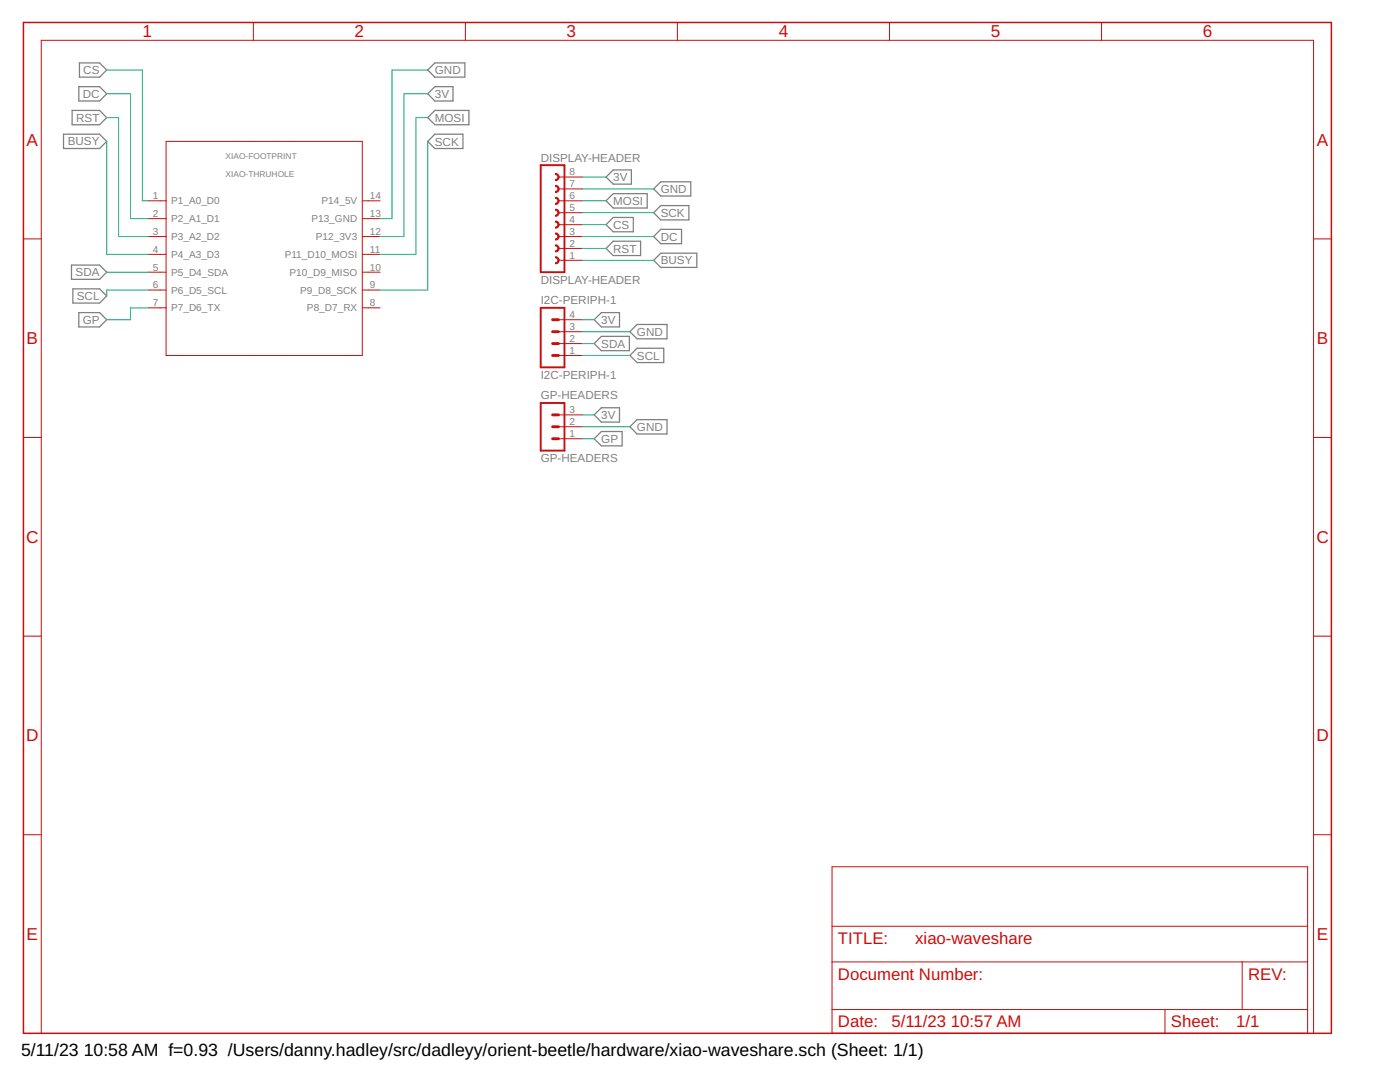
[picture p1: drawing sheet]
<?xml version="1.0" encoding="utf-8"?>
<!DOCTYPE eagle SYSTEM "eagle.dtd">
<eagle version="9.6.2">
<drawing>
<settings>
<setting alwaysvectorfont="no"/>
<setting verticaltext="up"/>
</settings>
<grid distance="0.1" unitdist="inch" unit="inch" style="lines" multiple="1" display="no" altdistance="0.01" altunitdist="inch" altunit="inch"/>
<schematic xreflabel="%F%N/%S.%C%R" xrefpart="/%S.%C%R">
<libraries>
<library name="frames">
<symbols>
<symbol name="FRAME_A_L">
<frame x1="0" y1="0" x2="279.4" y2="215.9" columns="6" rows="5" layer="94" border-bottom="no"/>
</symbol>
<symbol name="DOCFIELD">
<wire x1="0" y1="0" x2="71.12" y2="0" width="0.1016" layer="94"/>
<wire x1="101.6" y1="15.24" x2="87.63" y2="15.24" width="0.1016" layer="94"/>
<wire x1="0" y1="0" x2="0" y2="5.08" width="0.1016" layer="94"/>
<wire x1="0" y1="5.08" x2="71.12" y2="5.08" width="0.1016" layer="94"/>
<wire x1="0" y1="5.08" x2="0" y2="15.24" width="0.1016" layer="94"/>
<wire x1="101.6" y1="15.24" x2="101.6" y2="5.08" width="0.1016" layer="94"/>
<wire x1="71.12" y1="5.08" x2="71.12" y2="0" width="0.1016" layer="94"/>
<wire x1="71.12" y1="5.08" x2="87.63" y2="5.08" width="0.1016" layer="94"/>
<wire x1="71.12" y1="0" x2="101.6" y2="0" width="0.1016" layer="94"/>
<wire x1="87.63" y1="15.24" x2="87.63" y2="5.08" width="0.1016" layer="94"/>
<wire x1="87.63" y1="15.24" x2="0" y2="15.24" width="0.1016" layer="94"/>
<wire x1="87.63" y1="5.08" x2="101.6" y2="5.08" width="0.1016" layer="94"/>
<wire x1="101.6" y1="5.08" x2="101.6" y2="0" width="0.1016" layer="94"/>
<wire x1="0" y1="15.24" x2="0" y2="22.86" width="0.1016" layer="94"/>
<wire x1="101.6" y1="35.56" x2="0" y2="35.56" width="0.1016" layer="94"/>
<wire x1="101.6" y1="35.56" x2="101.6" y2="22.86" width="0.1016" layer="94"/>
<wire x1="0" y1="22.86" x2="101.6" y2="22.86" width="0.1016" layer="94"/>
<wire x1="0" y1="22.86" x2="0" y2="35.56" width="0.1016" layer="94"/>
<wire x1="101.6" y1="22.86" x2="101.6" y2="15.24" width="0.1016" layer="94"/>
<text x="1.27" y="1.27" size="2.54" layer="94">Date:</text>
<text x="12.7" y="1.27" size="2.54" layer="94">&gt;LAST_DATE_TIME</text>
<text x="72.39" y="1.27" size="2.54" layer="94">Sheet:</text>
<text x="86.36" y="1.27" size="2.54" layer="94">&gt;SHEET</text>
<text x="88.9" y="11.43" size="2.54" layer="94">REV:</text>
<text x="1.27" y="19.05" size="2.54" layer="94">TITLE:</text>
<text x="1.27" y="11.43" size="2.54" layer="94">Document Number:</text>
<text x="17.78" y="19.05" size="2.54" layer="94">&gt;DRAWING_NAME</text>
</symbol>
</symbols>
<devicesets>
<deviceset name="FRAME_A_L" prefix="FRAME" uservalue="yes">
<gates>
<gate name="G$1" symbol="FRAME_A_L" x="0" y="0" addlevel="always"/>
<gate name="G$2" symbol="DOCFIELD" x="172.72" y="0" addlevel="always"/>
</gates>
<devices>
<device name="">
<technologies>
<technology name=""/>
</technologies>
</device>
</devices>
</deviceset>
</devicesets>
</library>
<library name="Seeed Studio XIAO Series">
<symbols>
<symbol name="XIAO-THRUHOLE">
<pin name="P1_A0_D0" x="-24.13" y="10.16" length="short"/>
<pin name="P2_A1_D1" x="-24.13" y="6.35" length="short"/>
<pin name="P3_A2_D2" x="-24.13" y="2.54" length="short"/>
<pin name="P4_A3_D3" x="-24.13" y="-1.27" length="short"/>
<pin name="P5_D4_SDA" x="-24.13" y="-5.08" length="short"/>
<pin name="P6_D5_SCL" x="-24.13" y="-8.89" length="short"/>
<pin name="P7_D6_TX" x="-24.13" y="-12.7" length="short"/>
<pin name="P8_D7_RX" x="25.4" y="-12.7" length="short" rot="R180"/>
<pin name="P9_D8_SCK" x="25.4" y="-8.89" length="short" rot="R180"/>
<pin name="P10_D9_MISO" x="25.4" y="-5.08" length="short" rot="R180"/>
<pin name="P11_D10_MOSI" x="25.4" y="-1.27" length="short" rot="R180"/>
<pin name="P12_3V3" x="25.4" y="2.54" length="short" rot="R180"/>
<pin name="P13_GND" x="25.4" y="6.35" length="short" rot="R180"/>
<pin name="P14_5V" x="25.4" y="10.16" length="short" rot="R180"/>
<text x="-20.32" y="24.13" size="1.27" layer="95" ratio="12">&gt;NAME</text>
<text x="-20.32" y="22.86" size="1.27" layer="96" ratio="12">&gt;VALUE</text>
<wire x1="-20.32" y1="22.86" x2="-20.32" y2="10.16" width="0.1524" layer="94"/>
<wire x1="-20.32" y1="10.16" x2="-20.32" y2="6.35" width="0.1524" layer="94"/>
<wire x1="-20.32" y1="6.35" x2="-20.32" y2="2.54" width="0.1524" layer="94"/>
<wire x1="-20.32" y1="2.54" x2="-20.32" y2="-12.7" width="0.1524" layer="94"/>
<wire x1="-20.32" y1="-12.7" x2="-20.32" y2="-22.86" width="0.1524" layer="94"/>
<wire x1="-20.32" y1="-22.86" x2="-2.54" y2="-22.86" width="0.1524" layer="94"/>
<wire x1="-2.54" y1="-22.86" x2="5.08" y2="-22.86" width="0.1524" layer="94"/>
<wire x1="5.08" y1="-22.86" x2="21.59" y2="-22.86" width="0.1524" layer="94"/>
<wire x1="21.59" y1="-22.86" x2="21.59" y2="22.86" width="0.1524" layer="94"/>
<wire x1="21.59" y1="22.86" x2="6.35" y2="22.86" width="0.1524" layer="94"/>
<wire x1="6.35" y1="22.86" x2="2.54" y2="22.86" width="0.1524" layer="94"/>
<wire x1="2.54" y1="22.86" x2="-1.27" y2="22.86" width="0.1524" layer="94"/>
<wire x1="-1.27" y1="22.86" x2="-5.08" y2="22.86" width="0.1524" layer="94"/>
<wire x1="-5.08" y1="22.86" x2="-20.32" y2="22.86" width="0.1524" layer="94"/>
<wire x1="-20.32" y1="10.16" x2="-21.59" y2="10.16" width="0.1524" layer="94"/>
<wire x1="-20.32" y1="6.35" x2="-21.59" y2="6.35" width="0.1524" layer="94"/>
<wire x1="-20.32" y1="2.54" x2="-21.59" y2="2.54" width="0.1524" layer="94"/>
<wire x1="-20.32" y1="-1.27" x2="-21.59" y2="-1.27" width="0.1524" layer="94"/>
<wire x1="-20.32" y1="-5.08" x2="-21.59" y2="-5.08" width="0.1524" layer="94"/>
<wire x1="-20.32" y1="-8.89" x2="-21.59" y2="-8.89" width="0.1524" layer="94"/>
<wire x1="-20.32" y1="-12.7" x2="-21.59" y2="-12.7" width="0.1524" layer="94"/>
<wire x1="22.86" y1="10.16" x2="21.59" y2="10.16" width="0.1524" layer="94"/>
<wire x1="22.86" y1="6.35" x2="21.59" y2="6.35" width="0.1524" layer="94"/>
<wire x1="22.86" y1="2.54" x2="21.59" y2="2.54" width="0.1524" layer="94"/>
<wire x1="22.86" y1="-1.27" x2="21.59" y2="-1.27" width="0.1524" layer="94"/>
<wire x1="22.86" y1="-5.08" x2="21.59" y2="-5.08" width="0.1524" layer="94"/>
<wire x1="22.86" y1="-8.89" x2="21.59" y2="-8.89" width="0.1524" layer="94"/>
<wire x1="22.86" y1="-12.7" x2="21.59" y2="-12.7" width="0.1524" layer="94"/>
</symbol>
</symbols>
<devicesets>
<deviceset name="XIAO-THRUHOLE" prefix="U">
<gates>
<gate name="G$1" symbol="XIAO-THRUHOLE" x="0" y="0"/>
</gates>
<devices>
<device name="" package="XIAO-GENERIC-THRUHOLE-MODULE14P-2.54-21X17.8MM">
<connects>
<connect gate="G$1" pin="P10_D9_MISO" pad="10"/>
<connect gate="G$1" pin="P11_D10_MOSI" pad="11"/>
<connect gate="G$1" pin="P12_3V3" pad="12"/>
<connect gate="G$1" pin="P13_GND" pad="13"/>
<connect gate="G$1" pin="P14_5V" pad="14"/>
<connect gate="G$1" pin="P1_A0_D0" pad="1"/>
<connect gate="G$1" pin="P2_A1_D1" pad="2"/>
<connect gate="G$1" pin="P3_A2_D2" pad="3"/>
<connect gate="G$1" pin="P4_A3_D3" pad="4"/>
<connect gate="G$1" pin="P5_D4_SDA" pad="5"/>
<connect gate="G$1" pin="P6_D5_SCL" pad="6"/>
<connect gate="G$1" pin="P7_D6_TX" pad="7"/>
<connect gate="G$1" pin="P8_D7_RX" pad="8"/>
<connect gate="G$1" pin="P9_D8_SCK" pad="9"/>
</connects>
<package3dinstances>
<package3dinstance package3d_urn="urn:adsk.eagle:package:37873576/1"/>
</package3dinstances>
<technologies>
<technology name=""/>
</technologies>
</device>
<device name="HYBRID-SMT-THT" package="XIAO-GENERIC-HYBRID-MODULE14P-2.54-21X17.8MM">
<connects>
<connect gate="G$1" pin="P10_D9_MISO" pad="10"/>
<connect gate="G$1" pin="P11_D10_MOSI" pad="11"/>
<connect gate="G$1" pin="P12_3V3" pad="12"/>
<connect gate="G$1" pin="P13_GND" pad="13"/>
<connect gate="G$1" pin="P14_5V" pad="14"/>
<connect gate="G$1" pin="P1_A0_D0" pad="1"/>
<connect gate="G$1" pin="P2_A1_D1" pad="2"/>
<connect gate="G$1" pin="P3_A2_D2" pad="3"/>
<connect gate="G$1" pin="P4_A3_D3" pad="4"/>
<connect gate="G$1" pin="P5_D4_SDA" pad="5"/>
<connect gate="G$1" pin="P6_D5_SCL" pad="6"/>
<connect gate="G$1" pin="P7_D6_TX" pad="7"/>
<connect gate="G$1" pin="P8_D7_RX" pad="8"/>
<connect gate="G$1" pin="P9_D8_SCK" pad="9"/>
</connects>
<package3dinstances>
<package3dinstance package3d_urn="urn:adsk.eagle:package:37873574/1"/>
</package3dinstances>
<technologies>
<technology name=""/>
</technologies>
</device>
</devices>
</deviceset>
</devicesets>
</library>
<library name="con-lsta">
<symbols>
<symbol name="FE08-1">
<wire x1="3.81" y1="-10.16" x2="-1.27" y2="-10.16" width="0.4064" layer="94"/>
<wire x1="1.905" y1="-1.905" x2="1.905" y2="-3.175" width="0.254" layer="94" curve="-180" cap="flat"/>
<wire x1="1.905" y1="-4.445" x2="1.905" y2="-5.715" width="0.254" layer="94" curve="-180" cap="flat"/>
<wire x1="1.905" y1="-6.985" x2="1.905" y2="-8.255" width="0.254" layer="94" curve="-180" cap="flat"/>
<wire x1="1.905" y1="3.175" x2="1.905" y2="1.905" width="0.254" layer="94" curve="-180" cap="flat"/>
<wire x1="1.905" y1="0.635" x2="1.905" y2="-0.635" width="0.254" layer="94" curve="-180" cap="flat"/>
<wire x1="1.905" y1="10.795" x2="1.905" y2="9.525" width="0.254" layer="94" curve="-180" cap="flat"/>
<wire x1="1.905" y1="8.255" x2="1.905" y2="6.985" width="0.254" layer="94" curve="-180" cap="flat"/>
<wire x1="1.905" y1="5.715" x2="1.905" y2="4.445" width="0.254" layer="94" curve="-180" cap="flat"/>
<wire x1="-1.27" y1="12.7" x2="-1.27" y2="-10.16" width="0.4064" layer="94"/>
<wire x1="3.81" y1="-10.16" x2="3.81" y2="12.7" width="0.4064" layer="94"/>
<wire x1="-1.27" y1="12.7" x2="3.81" y2="12.7" width="0.4064" layer="94"/>
<text x="-1.27" y="-12.7" size="1.778" layer="96">&gt;VALUE</text>
<text x="-1.27" y="13.462" size="1.778" layer="95">&gt;NAME</text>
<pin name="1" x="7.62" y="-7.62" visible="pad" length="middle" direction="pas" swaplevel="1" rot="R180"/>
<pin name="2" x="7.62" y="-5.08" visible="pad" length="middle" direction="pas" swaplevel="1" rot="R180"/>
<pin name="3" x="7.62" y="-2.54" visible="pad" length="middle" direction="pas" swaplevel="1" rot="R180"/>
<pin name="4" x="7.62" y="0" visible="pad" length="middle" direction="pas" swaplevel="1" rot="R180"/>
<pin name="5" x="7.62" y="2.54" visible="pad" length="middle" direction="pas" swaplevel="1" rot="R180"/>
<pin name="6" x="7.62" y="5.08" visible="pad" length="middle" direction="pas" swaplevel="1" rot="R180"/>
<pin name="7" x="7.62" y="7.62" visible="pad" length="middle" direction="pas" swaplevel="1" rot="R180"/>
<pin name="8" x="7.62" y="10.16" visible="pad" length="middle" direction="pas" swaplevel="1" rot="R180"/>
</symbol>
</symbols>
<devicesets>
<deviceset name="FE08-1" prefix="SV" uservalue="yes">
<gates>
<gate name="G$1" symbol="FE08-1" x="0" y="0"/>
</gates>
<devices>
<device name="" package="FE08">
<connects>
<connect gate="G$1" pin="1" pad="1"/>
<connect gate="G$1" pin="2" pad="2"/>
<connect gate="G$1" pin="3" pad="3"/>
<connect gate="G$1" pin="4" pad="4"/>
<connect gate="G$1" pin="5" pad="5"/>
<connect gate="G$1" pin="6" pad="6"/>
<connect gate="G$1" pin="7" pad="7"/>
<connect gate="G$1" pin="8" pad="8"/>
</connects>
<package3dinstances>
<package3dinstance package3d_urn="urn:adsk.eagle:package:8194/1"/>
</package3dinstances>
<technologies>
<technology name="">
<attribute name="MF" value="" constant="no"/>
<attribute name="MPN" value="" constant="no"/>
<attribute name="OC_FARNELL" value="unknown" constant="no"/>
<attribute name="OC_NEWARK" value="unknown" constant="no"/>
<attribute name="POPULARITY" value="10" constant="no"/>
</technology>
</technologies>
</device>
</devices>
</deviceset>
</devicesets>
</library>
<library name="con-lstb">
<symbols>
<symbol name="MA04-1">
<wire x1="3.81" y1="-7.62" x2="-1.27" y2="-7.62" width="0.4064" layer="94"/>
<wire x1="1.27" y1="0" x2="2.54" y2="0" width="0.6096" layer="94"/>
<wire x1="1.27" y1="-2.54" x2="2.54" y2="-2.54" width="0.6096" layer="94"/>
<wire x1="1.27" y1="-5.08" x2="2.54" y2="-5.08" width="0.6096" layer="94"/>
<wire x1="-1.27" y1="5.08" x2="-1.27" y2="-7.62" width="0.4064" layer="94"/>
<wire x1="3.81" y1="-7.62" x2="3.81" y2="5.08" width="0.4064" layer="94"/>
<wire x1="-1.27" y1="5.08" x2="3.81" y2="5.08" width="0.4064" layer="94"/>
<wire x1="1.27" y1="2.54" x2="2.54" y2="2.54" width="0.6096" layer="94"/>
<text x="-1.27" y="-10.16" size="1.778" layer="96">&gt;VALUE</text>
<text x="-1.27" y="5.842" size="1.778" layer="95">&gt;NAME</text>
<pin name="1" x="7.62" y="-5.08" visible="pad" length="middle" direction="pas" swaplevel="1" rot="R180"/>
<pin name="2" x="7.62" y="-2.54" visible="pad" length="middle" direction="pas" swaplevel="1" rot="R180"/>
<pin name="3" x="7.62" y="0" visible="pad" length="middle" direction="pas" swaplevel="1" rot="R180"/>
<pin name="4" x="7.62" y="2.54" visible="pad" length="middle" direction="pas" swaplevel="1" rot="R180"/>
</symbol>
<symbol name="MA03-1">
<wire x1="3.81" y1="-5.08" x2="-1.27" y2="-5.08" width="0.4064" layer="94"/>
<wire x1="1.27" y1="2.54" x2="2.54" y2="2.54" width="0.6096" layer="94"/>
<wire x1="1.27" y1="0" x2="2.54" y2="0" width="0.6096" layer="94"/>
<wire x1="1.27" y1="-2.54" x2="2.54" y2="-2.54" width="0.6096" layer="94"/>
<wire x1="-1.27" y1="5.08" x2="-1.27" y2="-5.08" width="0.4064" layer="94"/>
<wire x1="3.81" y1="-5.08" x2="3.81" y2="5.08" width="0.4064" layer="94"/>
<wire x1="-1.27" y1="5.08" x2="3.81" y2="5.08" width="0.4064" layer="94"/>
<text x="-1.27" y="-7.62" size="1.778" layer="96">&gt;VALUE</text>
<text x="-1.27" y="5.842" size="1.778" layer="95">&gt;NAME</text>
<pin name="1" x="7.62" y="-2.54" visible="pad" length="middle" direction="pas" swaplevel="1" rot="R180"/>
<pin name="2" x="7.62" y="0" visible="pad" length="middle" direction="pas" swaplevel="1" rot="R180"/>
<pin name="3" x="7.62" y="2.54" visible="pad" length="middle" direction="pas" swaplevel="1" rot="R180"/>
</symbol>
</symbols>
<devicesets>
<deviceset name="MA04-1" prefix="SV" uservalue="yes">
<gates>
<gate name="1" symbol="MA04-1" x="0" y="0"/>
</gates>
<devices>
<device name="" package="MA04-1">
<connects>
<connect gate="1" pin="1" pad="1"/>
<connect gate="1" pin="2" pad="2"/>
<connect gate="1" pin="3" pad="3"/>
<connect gate="1" pin="4" pad="4"/>
</connects>
<package3dinstances>
<package3dinstance package3d_urn="urn:adsk.eagle:package:8337/1"/>
</package3dinstances>
<technologies>
<technology name="">
<attribute name="MF" value="" constant="no"/>
<attribute name="MPN" value="" constant="no"/>
<attribute name="OC_FARNELL" value="unknown" constant="no"/>
<attribute name="OC_NEWARK" value="unknown" constant="no"/>
<attribute name="POPULARITY" value="41" constant="no"/>
</technology>
</technologies>
</device>
</devices>
</deviceset>
<deviceset name="MA03-1" prefix="SV" uservalue="yes">
<gates>
<gate name="G$1" symbol="MA03-1" x="0" y="0"/>
</gates>
<devices>
<device name="" package="MA03-1">
<connects>
<connect gate="G$1" pin="1" pad="1"/>
<connect gate="G$1" pin="2" pad="2"/>
<connect gate="G$1" pin="3" pad="3"/>
</connects>
<package3dinstances>
<package3dinstance package3d_urn="urn:adsk.eagle:package:8339/1"/>
</package3dinstances>
<technologies>
<technology name="">
<attribute name="MF" value="" constant="no"/>
<attribute name="MPN" value="" constant="no"/>
<attribute name="OC_FARNELL" value="unknown" constant="no"/>
<attribute name="OC_NEWARK" value="unknown" constant="no"/>
<attribute name="POPULARITY" value="48" constant="no"/>
</technology>
</technologies>
</device>
</devices>
</deviceset>
</devicesets>
</library>
</libraries>
<attributes>
</attributes>
<variantdefs>
</variantdefs>
<classes>
<class number="0" name="default" width="0" drill="0">
</class>
<class number="1" name="signals" width="0.4064" drill="0">
</class>
<class number="2" name="power" width="0.6096" drill="0">
</class>
<class number="3" name="ground" width="0.6096" drill="0">
</class>
</classes>
<parts>
<part name="FRAME1" library="frames" deviceset="FRAME_A_L" device="" value="Xiao-Waveshare"/>
<part name="XIAO-FOOTPRINT" library="Seeed Studio XIAO Series" deviceset="XIAO-THRUHOLE" device="" package3d_urn="urn:adsk.eagle:package:37873576/1"/>
<part name="DISPLAY-HEADER" library="con-lsta" deviceset="FE08-1" device="" package3d_urn="urn:adsk.eagle:package:8194/1" value="DISPLAY-HEADER"/>
<part name="I2C-PERIPH-1" library="con-lstb" deviceset="MA04-1" device="" package3d_urn="urn:adsk.eagle:package:8337/1" value="I2C-PERIPH-1"/>
<part name="GP-HEADERS" library="con-lstb" deviceset="MA03-1" device="" package3d_urn="urn:adsk.eagle:package:8339/1" value="GP-HEADERS"/>
</parts>
<sheets>
<sheet>
<plain>
</plain>
<instances>
<instance part="FRAME1" gate="G$1" x="0" y="0" smashed="yes"/>
<instance part="FRAME1" gate="G$2" x="172.72" y="0" smashed="yes">
<attribute name="LAST_DATE_TIME" x="185.42" y="1.27" size="2.54" layer="94"/>
<attribute name="SHEET" x="259.08" y="1.27" size="2.54" layer="94"/>
<attribute name="DRAWING_NAME" x="190.5" y="19.05" size="2.54" layer="94"/>
</instance>
<instance part="XIAO-FOOTPRINT" gate="G$1" x="50.8" y="167.64" smashed="yes">
<attribute name="NAME" x="43.18" y="186.69" size="1.27" layer="95" ratio="12"/>
<attribute name="VALUE" x="43.18" y="182.88" size="1.27" layer="96" ratio="12"/>
</instance>
<instance part="DISPLAY-HEADER" gate="G$1" x="111.76" y="172.72" smashed="yes">
<attribute name="VALUE" x="110.49" y="160.02" size="1.778" layer="96"/>
<attribute name="NAME" x="110.49" y="186.182" size="1.778" layer="95"/>
</instance>
<instance part="I2C-PERIPH-1" gate="1" x="111.76" y="149.86" smashed="yes">
<attribute name="VALUE" x="110.49" y="139.7" size="1.778" layer="96"/>
<attribute name="NAME" x="110.49" y="155.702" size="1.778" layer="95"/>
</instance>
<instance part="GP-HEADERS" gate="G$1" x="111.76" y="129.54" smashed="yes">
<attribute name="VALUE" x="110.49" y="121.92" size="1.778" layer="96"/>
<attribute name="NAME" x="110.49" y="135.382" size="1.778" layer="95"/>
</instance>
</instances>
<busses>
</busses>
<nets>
<net name="GND" class="3">
<segment>
<pinref part="XIAO-FOOTPRINT" gate="G$1" pin="P13_GND"/>
<wire x1="76.2" y1="173.99" x2="78.74" y2="173.99" width="0.1524" layer="91"/>
<label x="86.36" y="205.74" size="1.778" layer="95" xref="yes"/>
<wire x1="78.74" y1="173.99" x2="78.74" y2="205.74" width="0.1524" layer="91"/>
<wire x1="78.74" y1="205.74" x2="86.36" y2="205.74" width="0.1524" layer="91"/>
</segment>
<segment>
<pinref part="DISPLAY-HEADER" gate="G$1" pin="7"/>
<wire x1="119.38" y1="180.34" x2="134.62" y2="180.34" width="0.1524" layer="91"/>
<label x="134.62" y="180.34" size="1.778" layer="95" xref="yes"/>
</segment>
<segment>
<pinref part="I2C-PERIPH-1" gate="1" pin="3"/>
<wire x1="119.38" y1="149.86" x2="129.54" y2="149.86" width="0.1524" layer="91"/>
<label x="129.54" y="149.86" size="1.778" layer="95" xref="yes"/>
</segment>
<segment>
<pinref part="GP-HEADERS" gate="G$1" pin="2"/>
<wire x1="119.38" y1="129.54" x2="129.54" y2="129.54" width="0.1524" layer="91"/>
<label x="129.54" y="129.54" size="1.778" layer="95" xref="yes"/>
</segment>
</net>
<net name="3V" class="2">
<segment>
<pinref part="XIAO-FOOTPRINT" gate="G$1" pin="P12_3V3"/>
<wire x1="76.2" y1="170.18" x2="81.28" y2="170.18" width="0.1524" layer="91"/>
<label x="86.36" y="200.66" size="1.778" layer="95" xref="yes"/>
<wire x1="86.36" y1="200.66" x2="81.28" y2="200.66" width="0.1524" layer="91"/>
<wire x1="81.28" y1="200.66" x2="81.28" y2="170.18" width="0.1524" layer="91"/>
</segment>
<segment>
<pinref part="DISPLAY-HEADER" gate="G$1" pin="8"/>
<wire x1="119.38" y1="182.88" x2="124.46" y2="182.88" width="0.1524" layer="91"/>
<label x="124.46" y="182.88" size="1.778" layer="95" xref="yes"/>
</segment>
<segment>
<pinref part="I2C-PERIPH-1" gate="1" pin="4"/>
<wire x1="119.38" y1="152.4" x2="121.92" y2="152.4" width="0.1524" layer="91"/>
<label x="121.92" y="152.4" size="1.778" layer="95" xref="yes"/>
</segment>
<segment>
<pinref part="GP-HEADERS" gate="G$1" pin="3"/>
<wire x1="119.38" y1="132.08" x2="121.92" y2="132.08" width="0.1524" layer="91"/>
<label x="121.92" y="132.08" size="1.778" layer="95" xref="yes"/>
</segment>
</net>
<net name="MOSI" class="1">
<segment>
<pinref part="XIAO-FOOTPRINT" gate="G$1" pin="P11_D10_MOSI"/>
<wire x1="76.2" y1="166.37" x2="83.82" y2="166.37" width="0.1524" layer="91"/>
<wire x1="83.82" y1="166.37" x2="83.82" y2="195.58" width="0.1524" layer="91"/>
<label x="86.36" y="195.58" size="1.778" layer="95" xref="yes"/>
<wire x1="86.36" y1="195.58" x2="83.82" y2="195.58" width="0.1524" layer="91"/>
</segment>
<segment>
<pinref part="DISPLAY-HEADER" gate="G$1" pin="6"/>
<wire x1="119.38" y1="177.8" x2="124.46" y2="177.8" width="0.1524" layer="91"/>
<label x="124.46" y="177.8" size="1.778" layer="95" xref="yes"/>
</segment>
</net>
<net name="SCK" class="1">
<segment>
<pinref part="XIAO-FOOTPRINT" gate="G$1" pin="P9_D8_SCK"/>
<wire x1="76.2" y1="158.75" x2="86.36" y2="158.75" width="0.1524" layer="91"/>
<wire x1="86.36" y1="158.75" x2="86.36" y2="190.5" width="0.1524" layer="91"/>
<label x="86.36" y="190.5" size="1.778" layer="95" xref="yes"/>
</segment>
<segment>
<pinref part="DISPLAY-HEADER" gate="G$1" pin="5"/>
<wire x1="119.38" y1="175.26" x2="134.62" y2="175.26" width="0.1524" layer="91"/>
<label x="134.62" y="175.26" size="1.778" layer="95" xref="yes"/>
</segment>
</net>
<net name="CS" class="1">
<segment>
<pinref part="XIAO-FOOTPRINT" gate="G$1" pin="P1_A0_D0"/>
<wire x1="26.67" y1="177.8" x2="25.4" y2="177.8" width="0.1524" layer="91"/>
<label x="17.78" y="205.74" size="1.778" layer="95" rot="R180" xref="yes"/>
<wire x1="25.4" y1="177.8" x2="25.4" y2="205.74" width="0.1524" layer="91"/>
<wire x1="25.4" y1="205.74" x2="17.78" y2="205.74" width="0.1524" layer="91"/>
</segment>
<segment>
<pinref part="DISPLAY-HEADER" gate="G$1" pin="4"/>
<wire x1="119.38" y1="172.72" x2="124.46" y2="172.72" width="0.1524" layer="91"/>
<label x="124.46" y="172.72" size="1.778" layer="95" xref="yes"/>
</segment>
</net>
<net name="DC" class="1">
<segment>
<pinref part="XIAO-FOOTPRINT" gate="G$1" pin="P2_A1_D1"/>
<wire x1="26.67" y1="173.99" x2="22.86" y2="173.99" width="0.1524" layer="91"/>
<wire x1="22.86" y1="173.99" x2="22.86" y2="200.66" width="0.1524" layer="91"/>
<label x="17.78" y="200.66" size="1.778" layer="95" rot="R180" xref="yes"/>
<wire x1="22.86" y1="200.66" x2="17.78" y2="200.66" width="0.1524" layer="91"/>
</segment>
<segment>
<pinref part="DISPLAY-HEADER" gate="G$1" pin="3"/>
<wire x1="119.38" y1="170.18" x2="134.62" y2="170.18" width="0.1524" layer="91"/>
<label x="134.62" y="170.18" size="1.778" layer="95" xref="yes"/>
</segment>
</net>
<net name="RST" class="1">
<segment>
<pinref part="XIAO-FOOTPRINT" gate="G$1" pin="P3_A2_D2"/>
<wire x1="26.67" y1="170.18" x2="20.32" y2="170.18" width="0.1524" layer="91"/>
<wire x1="20.32" y1="170.18" x2="20.32" y2="195.58" width="0.1524" layer="91"/>
<label x="17.78" y="195.58" size="1.778" layer="95" rot="R180" xref="yes"/>
<wire x1="20.32" y1="195.58" x2="17.78" y2="195.58" width="0.1524" layer="91"/>
</segment>
<segment>
<pinref part="DISPLAY-HEADER" gate="G$1" pin="2"/>
<wire x1="119.38" y1="167.64" x2="124.46" y2="167.64" width="0.1524" layer="91"/>
<label x="124.46" y="167.64" size="1.778" layer="95" xref="yes"/>
</segment>
</net>
<net name="BUSY" class="1">
<segment>
<pinref part="XIAO-FOOTPRINT" gate="G$1" pin="P4_A3_D3"/>
<wire x1="26.67" y1="166.37" x2="17.78" y2="166.37" width="0.1524" layer="91"/>
<wire x1="17.78" y1="166.37" x2="17.78" y2="190.5" width="0.1524" layer="91"/>
<label x="17.78" y="190.5" size="1.778" layer="95" rot="R180" xref="yes"/>
</segment>
<segment>
<pinref part="DISPLAY-HEADER" gate="G$1" pin="1"/>
<wire x1="119.38" y1="165.1" x2="134.62" y2="165.1" width="0.1524" layer="91"/>
<label x="134.62" y="165.1" size="1.778" layer="95" xref="yes"/>
</segment>
</net>
<net name="SDA" class="1">
<segment>
<pinref part="XIAO-FOOTPRINT" gate="G$1" pin="P5_D4_SDA"/>
<wire x1="26.67" y1="162.56" x2="17.78" y2="162.56" width="0.1524" layer="91"/>
<label x="17.78" y="162.56" size="1.778" layer="95" rot="R180" xref="yes"/>
</segment>
<segment>
<pinref part="I2C-PERIPH-1" gate="1" pin="2"/>
<wire x1="119.38" y1="147.32" x2="121.92" y2="147.32" width="0.1524" layer="91"/>
<label x="121.92" y="147.32" size="1.778" layer="95" xref="yes"/>
</segment>
</net>
<net name="SCL" class="1">
<segment>
<pinref part="XIAO-FOOTPRINT" gate="G$1" pin="P6_D5_SCL"/>
<wire x1="26.67" y1="158.75" x2="17.78" y2="158.75" width="0.1524" layer="91"/>
<wire x1="17.78" y1="158.75" x2="17.78" y2="157.48" width="0.1524" layer="91"/>
<label x="17.78" y="157.48" size="1.778" layer="95" rot="R180" xref="yes"/>
</segment>
<segment>
<pinref part="I2C-PERIPH-1" gate="1" pin="1"/>
<wire x1="119.38" y1="144.78" x2="129.54" y2="144.78" width="0.1524" layer="91"/>
<label x="129.54" y="144.78" size="1.778" layer="95" xref="yes"/>
</segment>
</net>
<net name="GP" class="1">
<segment>
<pinref part="GP-HEADERS" gate="G$1" pin="1"/>
<wire x1="119.38" y1="127" x2="121.92" y2="127" width="0.1524" layer="91"/>
<label x="121.92" y="127" size="1.778" layer="95" xref="yes"/>
</segment>
<segment>
<pinref part="XIAO-FOOTPRINT" gate="G$1" pin="P7_D6_TX"/>
<wire x1="26.67" y1="154.94" x2="22.86" y2="154.94" width="0.1524" layer="91"/>
<wire x1="22.86" y1="154.94" x2="22.86" y2="152.4" width="0.1524" layer="91"/>
<wire x1="22.86" y1="152.4" x2="17.78" y2="152.4" width="0.1524" layer="91"/>
<label x="17.78" y="152.4" size="1.778" layer="95" rot="R180" xref="yes"/>
</segment>
</net>
</nets>
</sheet>
</sheets>
</schematic>
</drawing>
<compatibility>
<note version="6.3" minversion="6.2.2" severity="warning">
Since Version 6.2.2 text objects can contain more than one line,
which will not be processed correctly with this version.
</note>
<note version="8.2" severity="warning">
Since Version 8.2, EAGLE supports online libraries. The ids
of those online libraries will not be understood (or retained)
with this version.
</note>
<note version="8.3" severity="warning">
Since Version 8.3, EAGLE supports URNs for individual library
assets (packages, symbols, and devices). The URNs of those assets
will not be understood (or retained) with this version.
</note>
<note version="8.3" severity="warning">
Since Version 8.3, EAGLE supports the association of 3D packages
with devices in libraries, schematics, and board files. Those 3D
packages will not be understood (or retained) with this version.
</note>
</compatibility>
</eagle>
